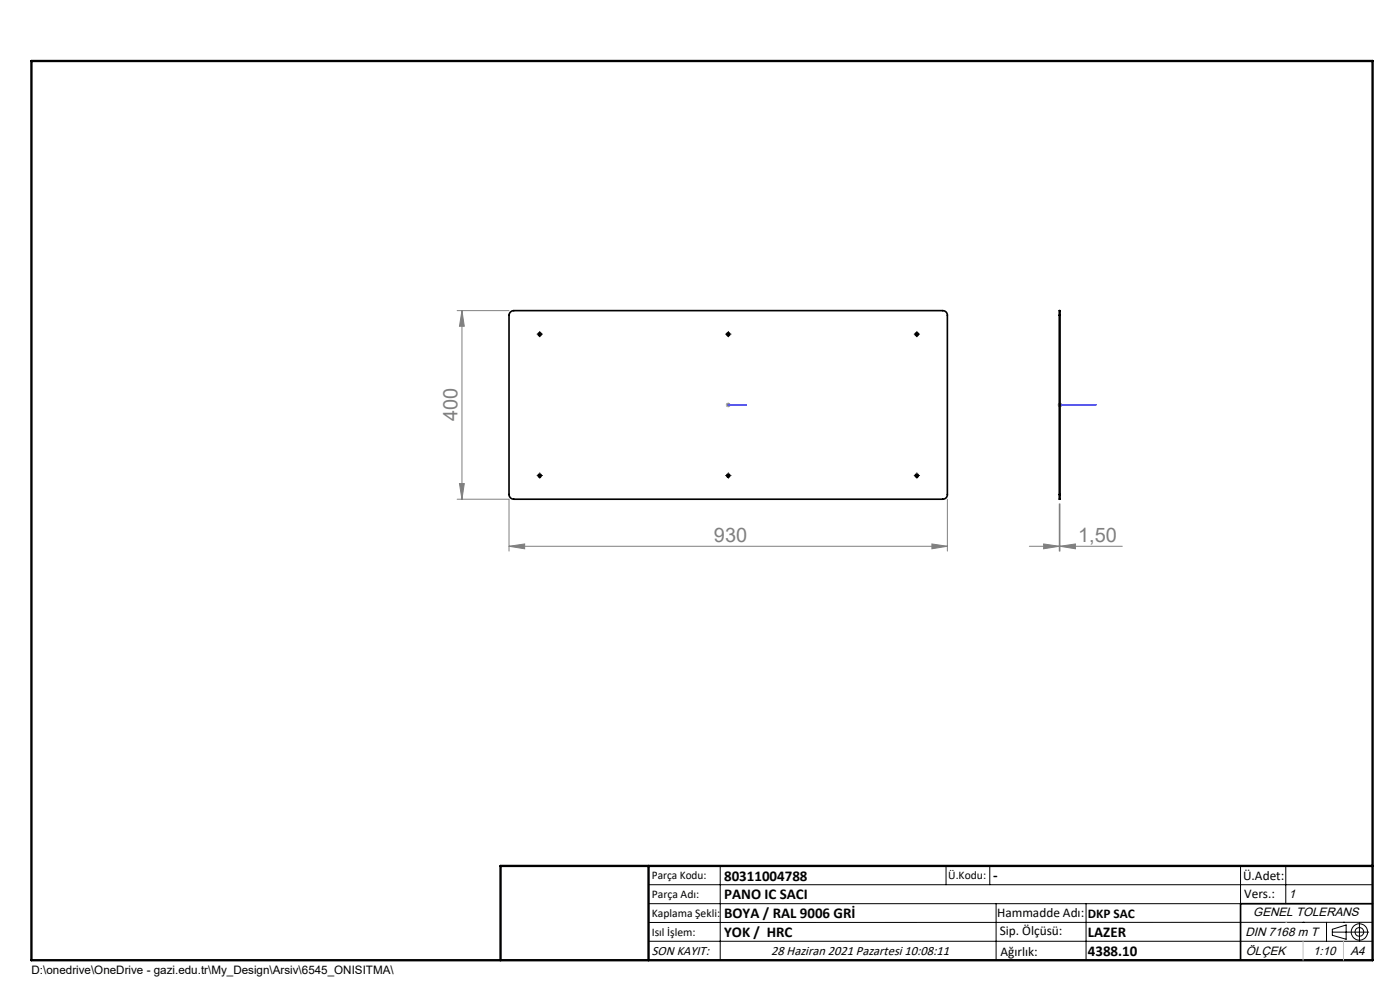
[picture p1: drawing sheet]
<svg xmlns="http://www.w3.org/2000/svg" width="297mm" height="210mm" viewBox="0 0 297 210" stroke-linecap="round" stroke-linejoin="round" font-family="sans-serif">
<g fill="none" stroke="#000" stroke-width=".21">
<path d="M114.2 70.9h.6M114.5 70.7v.4M154.2 70.9h.5M154.5 70.7v.4M194.2 70.9h.5M194.5 70.7v.4M114.2 100.9h.6M114.5 100.6v.5M154.2 100.9h.5M154.5 100.6v.5M194.2 100.9h.5M194.5 100.6v.5"/>
<path d="M137.6 187.7h153.6M137.6 191.7h153.6M137.6 199.7h153.6M152.8 183.7v20M200.7 183.7v4M210 183.7v4M211.3 191.7v12M230.4 191.7v12M263.2 183.7v20M272.8 183.7v8M276.4 195.6h.1M281.4 195.6v4.1"/>
<path d="M282.6 197.7h7.8M282.6 197.1l3-.9v3l-3-.8zM285 195.6h.1M288.4 195.8v3.8M291.2 195.6l-153.6 .1"/>
<circle cx="288.4" cy="197.7" r="1.74"/>
<circle cx="288.4" cy="197.7" r=".93"/>
</g>
<path d="M154.4 85.9h.2zM154.5 85.9h.1M154.5 85.9h3.8M158.3 85.9h-.3h.3M224.8 85.9h.1zM224.9 85.9h.1M224.9 85.9h7.7M232.6 85.9h-.4h.4" fill="none" stroke="#00f" stroke-width=".21"/>
<g fill="none" stroke="#808080" stroke-width=".21">
<path d="M97 65.9h11M98 65.9l.5 3.3h-1zM98 65.9v40M154 85.9h1M154.1 85.5l.7 .7M154.5 85.4v1M154.8 85.5l-.7 .7M224.4 85.9h1M224.5 85.5l.7 .7M224.9 85.4v1M225.2 85.5l-.7 .7M97 105.9h11v11"/>
<path d="M97.5 102.6h1l-.5 3.3zM108 115.9l3.3-.5v1zM108 115.9h93M197.7 115.4l3.3 .5-3.3 .5zM201 105.9v11M218.4 115.9h19.7M221.4 115.4l3.3 .5-3.3 .5zM224.7 106.9v10M224.9 115.9l3.2-.5v1zM224.9 106.9v10"/>
</g>
<g fill="none" stroke="#000" stroke-width=".21" stroke-dasharray="15.2 1.3 1.3 1.3">
<path d="M114 70.9h-.1M114.5 70.4v-.1M114.5 71.4v.1M115 70.9h.1M154 70.9h-.1M154.5 70.4v-.1M154.5 71.4v.1M155 70.9h.1M194 70.9h-.1M194.5 70.4v-.1M194.5 71.4v.1M195 70.9h.1"/>
<path d="M114 100.9h-.1M114.5 100.4v-.1M114.5 101.4v.1M115 100.9h.1M154 100.9h-.1M154.5 100.4v-.1M154.5 101.4v.1M155 100.9h.1M194 100.9h-.1M194.5 100.4v-.1M194.5 101.4v.1M195 100.9h.1"/>
</g>
<path d="M106.2 203.7h185" fill="none" stroke="#000" stroke-width=".25"/>
<path d="M291.2 191.7h-28v12" fill="none" stroke="#000" stroke-width=".35"/>
<path d="M6.7 12.9h284.5v190.8h-284.5zM137.6 183.7v20M291.2 183.7h-185v20" fill="none" stroke="#000" stroke-width=".5"/>
<path d="M272.8 195.6h.1M276.4 199.7v4M285 199.7v4" fill="none" stroke="#c0c0c0" stroke-width=".21"/>
<g fill="#00f">
<path d="M158 85.9h.3zM154.4 85.9h.2z"/>
<path d="M224.8 85.9h.1zM232.2 85.9h.4z"/>
</g>
<g fill="#808080">
<path d="M224.9 115.9l3.2-.5v1zM221.4 115.4l3.3 .5-3.3 .5z"/>
<path d="M108 115.9l3.3-.5v1zM197.7 115.4l3.3 .5-3.3 .5z"/>
<path d="M97.5 102.6h1l-.5 3.3zM98 65.9l.5 3.3h-1z"/>
</g>
<g fill="none" stroke="#000" stroke-width=".35">
<path d="M108.3 66.2l.7-.3h91a.96 .96 0 0 1 1 1v38a.96 .96 0 0 1-1 1h-91a1.02 1.02 0 0 1-1-1v-38zM224.7 66.9v-1h.2v1M224.7 66.9h.2M224.7 66.9v38M224.9 66.9v38M224.7 104.9v1h.2v-1M224.7 104.9h.2"/>
<circle cx="114.5" cy="70.9" r=".32"/>
<circle cx="154.5" cy="70.9" r=".32"/>
<circle cx="194.5" cy="70.9" r=".33"/>
<circle cx="114.5" cy="100.9" r=".32"/>
<circle cx="154.5" cy="100.9" r=".32"/>
<circle cx="194.5" cy="100.9" r=".33"/>
</g>
<g font-size="4.2" fill="#808080">
<text x="97.1" y="89.4" transform="rotate(-90 97.1 89.4)">400</text>
<text x="151.5" y="114.9">930</text>
<text x="228.7" y="114.9">1,50</text>
</g>
<g font-size="3.2">
<text x="153.6" y="186.8">80311004788</text>
<text x="153.6" y="190.8">PANO IC SACI</text>
<text x="210.7" y="186.6">-</text>
<text x="153.6" y="194.8">BOYA / RAL 9006 GRİ</text>
<text x="153.6" y="198.8">YOK / HRC</text>
<text x="230.8" y="198.7">LAZER</text>
<text x="230.8" y="202.8">4388.10</text>
</g>
<g font-size="2.8">
<text x="263.7" y="186.7">Ü.Adet:</text>
<text x="263.9" y="190.5">Vers.:</text>
<text x="211.5" y="194.5">Hammadde Adı:</text>
<text x="230.8" y="194.7">DKP SAC</text>
<text x="138.3" y="202.6">SON KAYIT:</text>
<text x="163.6" y="202.6">28 Haziran 2021 Pazartesi 10:08:11</text>
<text x="212.1" y="198.4">Sip. Ölçüsü:</text>
<text x="212.2" y="202.7">Ağırlık:</text>
</g>
<g font-size="2.6">
<text x="273.4" y="190.4">1</text>
<text x="265.9" y="194.4">GENEL TOLERANS</text>
<text x="264.2" y="198.5">DIN 7168 m T</text>
<text x="264.3" y="202.6">ÖLÇEK</text>
<text x="278.5" y="202.6">1:10</text>
<text x="286.5" y="202.6">A4</text>
</g>
<g font-size="2.5">
<text x="138.3" y="186.4">Parça Kodu:</text>
<text x="138.3" y="190.5">Parça Adı:</text>
<text x="201.2" y="186.5">Ü.Kodu:</text>
<text x="138.3" y="194.5">Kaplama Şekli:</text>
<text x="138.3" y="198.6">Isıl İşlem:</text>
<text x="6.7" y="206.7">D:\onedrive\OneDrive - gazi.edu.tr\My_Design\Arsiv\6545_ONISITMA\</text>
</g>
</svg>
